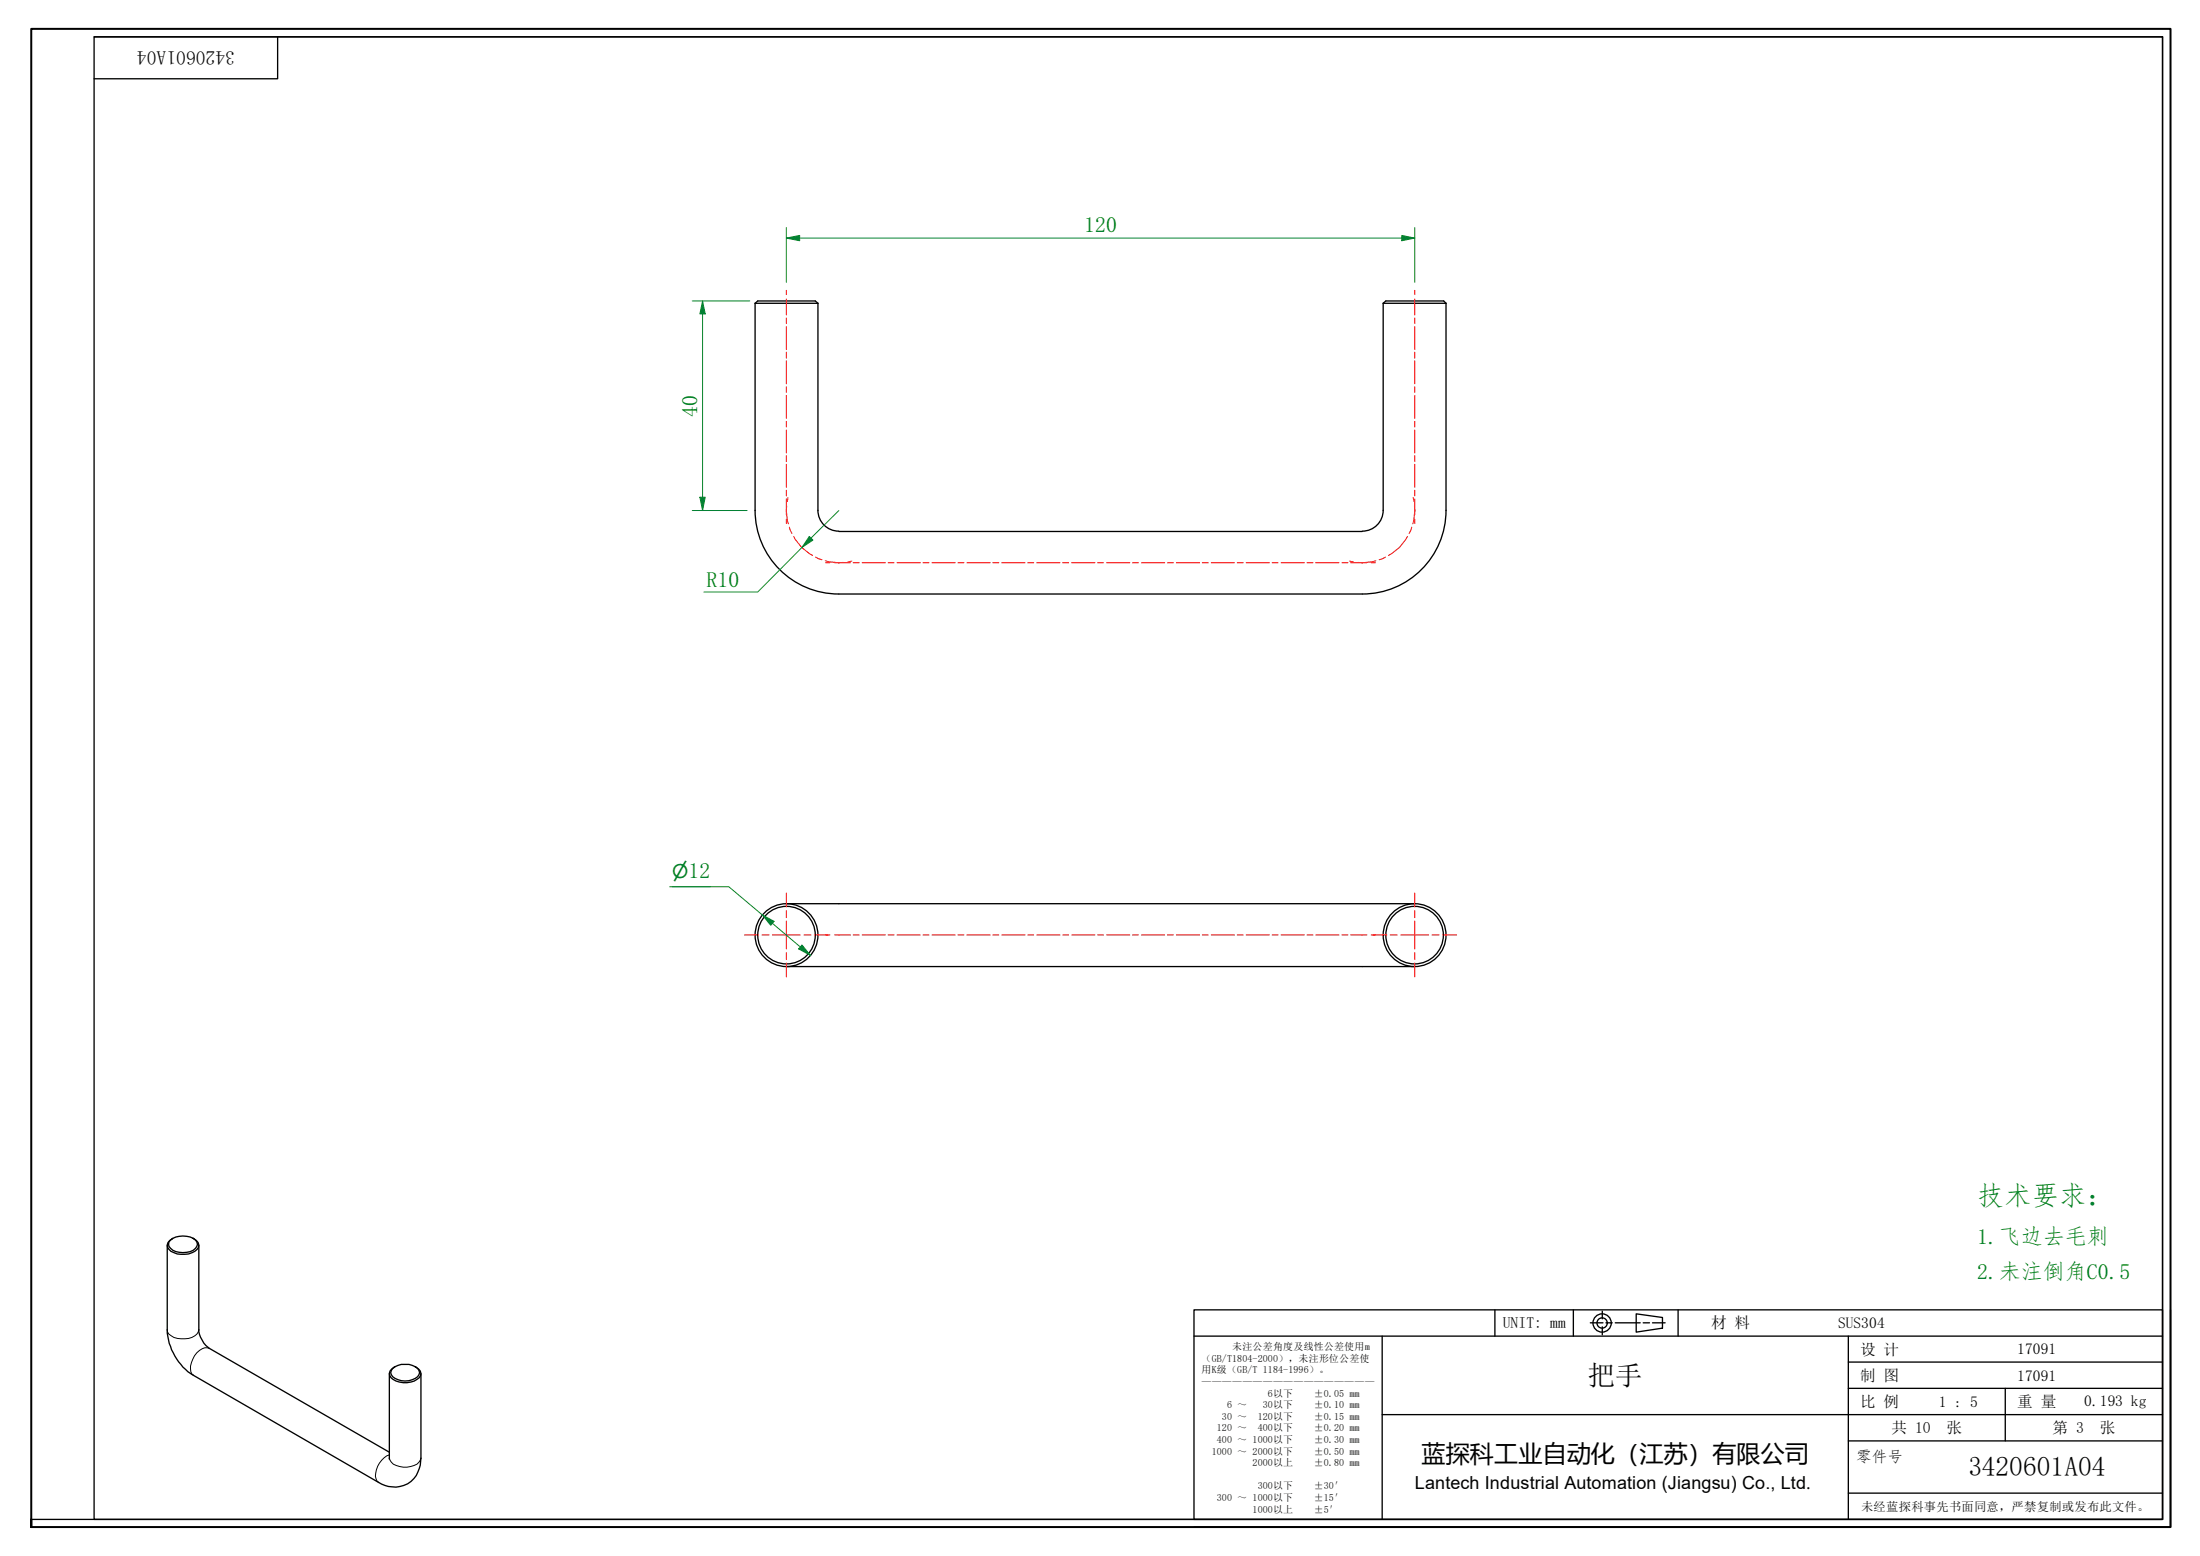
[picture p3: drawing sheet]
<svg xmlns="http://www.w3.org/2000/svg" width="420mm" height="297mm" viewBox="0 0 420 297" stroke-linecap="round" stroke-linejoin="round" font-family="sans-serif">
<g fill="none" stroke="#000" stroke-width=".25">
<path d="M144.2 57.9v39.5a16 16 0 0 0 16 16M144.2 57.9h12M144.2 57.9l.5-.4h11l.5 .4M156.2 57.9v39.5a4 4 0 0 0 4 4M264.2 57.9v39.5a4 4 0 0 1-4 4M264.2 57.9h12M264.2 57.9l.5-.4h11l.5 .4M276.2 57.9v39.5a16 16 0 0 1-16 16M160.2 101.5h100M160.2 113.4h100M150.2 172.5h120M150.2 184.5h120"/>
<path d="M31.9 237.7v16.2a10.8 10.8 0 0 0 5.1 8.7l35.3 20.4a5.1 5.1 0 0 0 8-4l.1-16.8M32.6 236.7a4.1 4.1 0 0 1 4.7 0 1.37 1.37 0 0 1 .2 1.4 1.37 1.37 0 0 1-1.2 .8 4 4 0 0 1-3.7-.6 1.02 1.02 0 0 1 0-1.6zM33 236.4a1.38 1.38 0 0 0-1.1 1.4 1.38 1.38 0 0 0 1.3 1.3 3.8 3.8 0 0 0 4.7-1 1.41 1.41 0 0 0-1-1.7M38 237.7v16.2a5.1 5.1 0 0 0 2 3.5l34.4 19.8M74.4 262.2v16.4M75 261.2a4.1 4.1 0 0 1 4.8 0 1.11 1.11 0 0 1-.5 1.9 3.6 3.6 0 0 1-4.6-.7l-.1-.3zM75.4 260.9a1.31 1.31 0 0 0-1 1.1 1.31 1.31 0 0 0 .7 1.3 4.3 4.3 0 0 0 5-.3 1.32 1.32 0 0 0-.8-2.1"/>
<circle cx="150.2" cy="178.5" r="6"/>
<circle cx="150.2" cy="178.5" r="5.5"/>
<circle cx="270.2" cy="178.5" r="6"/>
<circle cx="270.2" cy="178.5" r="5.5"/>
</g>
<path d="M31.9 253.9a1.68 1.68 0 0 0 1.3 1.4 4.7 4.7 0 0 0 4.4-.6l.4-.8M40 257.4a2.48 2.48 0 0 0-2.9 1.4 3.5 3.5 0 0 0-.5 3.5l.4 .3M74.4 278.4a2.15 2.15 0 0 0 1.9 1.6 4.1 4.1 0 0 0 3.7-.9l.4-.7M74.4 277.7a4.2 4.2 0 0 0-2.6 4.6l.2 .5 .3 .2" fill="none" stroke="#000" stroke-width=".19"/>
<path d="M6 291.5v-1.4v1.4M6 290.1v-284.6h408.5v286h-408.5" fill="none" stroke="#000" stroke-width=".38"/>
<path d="M18 7h395v283.1h-395zM18 7h395M53 7v8h-35M413 7v283.1h-407" fill="none" stroke="#000" stroke-width=".25"/>
<g fill="none" stroke="#000" stroke-width=".25">
<path d="M228 250h185v40.1h-185zM228 255.1h185M264 255.1v35M285.5 250v5.1M300.5 250v5.1M303.7 252.5h2.4M306 250.3v1.5M306 253.3v1.5M306.7 252.5h1.2M308.5 252.5h4.7M312.5 250.8l5 .7v2l-5 .8zM313.8 252.5h1.2"/>
<path d="M315.6 252.5h2.4M320.5 250v5.1M353 255.1v35M414.5 250v41.5h-186.5M264 270.1h149M353 275.1h60M353 265h60M353 260h60M383 265v10.1M353 285h60"/>
<circle cx="306" cy="252.6" r="1.75"/>
<circle cx="306" cy="252.6" r=".98"/>
</g>
<g fill="none" stroke="#f00" stroke-width=".19">
<path d="M150.2 55.4v.8M150.2 57.1v3M270.2 55.4v.8M270.2 57.1v3M150.2 60.7v1.1M150.2 62.3v4.4M150.2 67.2v1.2M150.2 68.9v4.4M150.2 73.8v1.1M150.2 75.5v4.4M270.2 60.7v1.1M270.2 62.3v4.4"/>
<path d="M270.2 67.2v1.2M270.2 68.9v4.4M270.2 73.8v1.1M270.2 75.5v4.4M150.2 80.4v1.1M150.2 82.1v4.4M150.2 87v1.1M150.2 88.6v4.4M150.2 93.6v1.1M150.2 95.2v3.1M150.2 99.1v.8M150.2 96.6v.9l.4 2.5"/>
<path d="M150.5 95l-.1 .7M269.9 95l.2 .7M270.1 96.6l.1 .9-.4 2.5M270.2 80.4v1.1M270.2 82.1v4.4M270.2 87v1.1M270.2 88.6v4.4M270.2 93.6v1.1M270.2 95.2v3.1M270.2 99.1v.8M150.7 100.6l.6 1.2M151.6 102.4a8.3 8.3 0 0 0 3.6 3.6"/>
<path d="M155.8 106.3l1.2 .6M157.6 107l.6 .2 2 .2h.8M157.7 107.4h.8M159.4 107.4h3M162.7 107.1l-.8 .2M162.9 107.4h1.2M164.7 107.4h4.4M169.6 107.4h1.2M171.3 107.4h4.5M176.3 107.4h1.1M178 107.4h4.4M182.9 107.4h1.2"/>
<path d="M184.7 107.4h4.4M189.6 107.4h1.2M191.3 107.4h4.5M196.3 107.4h1.1M198 107.4h4.4M202.9 107.4h1.2M204.7 107.4h4.4M209.6 107.4h1.2M211.3 107.4h4.5M216.3 107.4h1.1M218 107.4h4.4M222.9 107.4h1.2"/>
<path d="M224.7 107.4h4.4M229.6 107.4h1.2M231.3 107.4h4.5M236.3 107.4h1.1M238 107.4h4.4M243 107.4h1.1M244.7 107.4h4.4M249.6 107.4h1.2M251.3 107.4h4.4M256.3 107.4h1.1M257.7 107.1l.8 .2M257.9 107.4h3.1"/>
<path d="M261.9 107.4h.8M262.8 107l-.7 .2-1.9 .2h-.9M264.6 106.3l-1.2 .6M268.8 102.4a8.3 8.3 0 0 1-3.6 3.6M269.6 100.6l-.5 1.2M157.7 178.5h.8M159.4 178.5h3M162.9 178.5h1.2M164.7 178.5h4.4M169.6 178.5h1.2M171.3 178.5h4.5M176.3 178.5h1.1"/>
<path d="M178 178.5h4.4M182.9 178.5h1.2M184.7 178.5h4.4M189.6 178.5h1.2M191.3 178.5h4.5M196.3 178.5h1.1M198 178.5h4.4M202.9 178.5h1.2M204.7 178.5h4.4M209.6 178.5h1.2M211.3 178.5h4.5M216.3 178.5h1.1"/>
<path d="M218 178.5h4.4M222.9 178.5h1.2M224.7 178.5h4.4M229.6 178.5h1.2M231.3 178.5h4.5M236.3 178.5h1.1M238 178.5h4.4M243 178.5h1.1M244.7 178.5h4.4M249.6 178.5h1.2M251.3 178.5h4.4M256.3 178.5h1.1"/>
<path d="M257.9 178.5h3.1M261.9 178.5h.8"/>
</g>
<g fill="none" stroke="#f00" stroke-width=".19">
<path d="M142.2 178.5h2.6M145.5 178.5h1.4M147.5 178.5h5.3M150.2 170.5v2.7M150.2 173.8v1.4M150.2 175.8v5.4M153.5 178.5h1.4M155.5 178.5h2.7M262.2 178.5h2.7M265.5 178.5h1.3M267.5 178.5h5.4M270.2 170.5v2.7"/>
<path d="M270.2 173.8v1.4M270.2 175.8v5.4M273.5 178.5h1.3M275.5 178.5h2.7M150.2 181.8v1.4M150.2 183.8v2.7M270.2 181.8v1.4M270.2 183.8v2.7"/>
</g>
<path d="M128.4 169.3h7.3M145.6 174.7l1.9 1.6" fill="none" stroke="#00803f" stroke-width=".19"/>
<path d="M145.6 174.7l2.2 1.2-.6 .7z" fill="#00803f"/>
<path d="M145.6 174.7l2.2 1.2-.6 .7zM152.8 180.8l1.9 1.6" fill="none" stroke="#00803f" stroke-width=".19"/>
<path d="M153.2 180.4l1.5 2-2.2-1.2z" fill="#00803f"/>
<path d="M154.9 102.7l-1.7 1.8M127.9 169.3h11.3l6.4 5.4M147.5 176.3l5.3 4.5M153.2 180.4l1.5 2-2.2-1.2z" fill="none" stroke="#00803f" stroke-width=".19"/>
<path d="M154.6 102.4l.7 .7-2.1 1.4z" fill="#00803f"/>
<path d="M134.2 57.5v2.4M160.2 97.5l-5.3 5.2M153.2 104.5l-8.5 8.5h-10.3M154.6 102.4l.7 .7-2.1 1.4z" fill="none" stroke="#00803f" stroke-width=".19"/>
<path d="M134.2 57.5l.5 2.4h-1z" fill="#00803f"/>
<path d="M134.2 57.5l.5 2.4h-1zM134.2 94.9v2.6" fill="none" stroke="#00803f" stroke-width=".19"/>
<path d="M133.7 94.9h1l-.5 2.6z" fill="#00803f"/>
<path d="M132.2 57.5h11M134.2 59.9v35M150.2 45.5h2.5M132.2 97.5h10.5M133.7 94.9h1l-.5 2.6z" fill="none" stroke="#00803f" stroke-width=".19"/>
<path d="M150.2 45.5l2.5-.6v1.1z" fill="#00803f"/>
<path d="M150.2 45.5l2.5-.6v1.1zM267.7 45.5h2.5" fill="none" stroke="#00803f" stroke-width=".19"/>
<path d="M267.7 44.9l2.5 .6-2.5 .5z" fill="#00803f"/>
<path d="M150.2 43.4v10.5M152.7 45.5h115M267.7 44.9l2.5 .6-2.5 .5zM270.2 43.4v10.5" fill="none" stroke="#00803f" stroke-width=".19"/>
<text font-size="5.2" fill="#008000" x="377.6" y="230">技术要求：</text>
<g font-size="5.2">
<text x="303.3" y="264.5">把手</text>
<text x="375.9" y="281.9">3420601A04</text>
</g>
<text font-size="4.6" x="271.5" y="279">蓝探科工业自动化（江苏）有限公司</text>
<g font-size="4.2" fill="#008000">
<text x="207.1" y="44.4">120</text>
<text x="133.2" y="79.6" transform="rotate(-90 133.2 79.6)">40</text>
<text x="134.9" y="112">R10</text>
<text x="131.5" y="167.6">12</text>
<text x="377.6" y="237.4">1.飞边去毛刺</text>
<text x="377.6" y="244.1">2.未注倒角C0.5</text>
</g>
<text font-size="3.7" x="44.8" y="9.7" transform="rotate(180 44.8 9.7)">3420601A04</text>
<text font-size="3.6" fill="#008000" x="128.4" y="167.6">⌀</text>
<text font-size="3.4" x="270.2" y="284.2">Lantech Industrial Automation (Jiangsu) Co., Ltd.</text>
<g font-size="3">
<text x="287" y="253.5">UNIT: mm</text>
<text x="326.8" y="253.6">材 料</text>
<text x="351" y="253.5">SUS304</text>
<text x="355.3" y="263.6">制 图</text>
<text x="355.3" y="258.6">设 计</text>
<text x="385.3" y="258.6">17091</text>
<text x="385.3" y="263.6">17091</text>
<text x="355.3" y="268.6">比 例</text>
<text x="370.3" y="268.5">1 : 5</text>
<text x="385.3" y="268.7">重 量</text>
<text x="398" y="268.4">0.193 kg</text>
<text x="361.3" y="273.6">共 10</text>
<text x="371.7" y="273.6">张</text>
<text x="392" y="273.6">第 3</text>
<text x="401" y="273.6">张</text>
<text x="354.5" y="279.1">零件号</text>
</g>
<text font-size="2.3" x="355.5" y="288.4">未经蓝探科事先书面同意，严禁复制或发布此文件。</text>
<g font-size="1.9">
<text x="235.3" y="257.7">未注公差角度及线性公差使用m</text>
<text x="229.5" y="260">（GB/T1804-2000），未注形位公差使</text>
<text x="229.5" y="262.2">用K级（GB/T 1184-1996）。</text>
<text x="229.5" y="264.4">—————————————————</text>
<text x="234.4" y="268.8">6 ～</text>
<text x="241.2" y="268.8">30以下</text>
<text x="242.1" y="266.6">6以下</text>
<text x="250.9" y="266.6">±0.05 mm</text>
<text x="250.9" y="268.8">±0.10 mm</text>
<text x="232.4" y="273.2">120 ～</text>
<text x="232.4" y="275.4">400 ～ 1000以下</text>
<text x="233.4" y="271.1">30 ～</text>
<text x="240.2" y="271.1">120以下</text>
<text x="240.2" y="273.2">400以下</text>
<text x="250.9" y="271.1">±0.15 mm</text>
<text x="250.9" y="273.2">±0.20 mm</text>
<text x="250.9" y="275.4">±0.30 mm</text>
<text x="231.5" y="277.7">1000 ～ 2000以下</text>
<text x="239.2" y="279.9">2000以上</text>
<text x="250.9" y="277.7">±0.50 mm</text>
<text x="250.9" y="279.9">±0.80 mm</text>
<text x="232.4" y="286.6">300 ～ 1000以下</text>
<text x="240.2" y="284.3">300以下</text>
<text x="250.9" y="284.3">±30′</text>
<text x="250.9" y="286.6">±15′</text>
<text x="239.2" y="288.8">1000以上</text>
<text x="250.9" y="288.8">±5′</text>
</g>
</svg>
